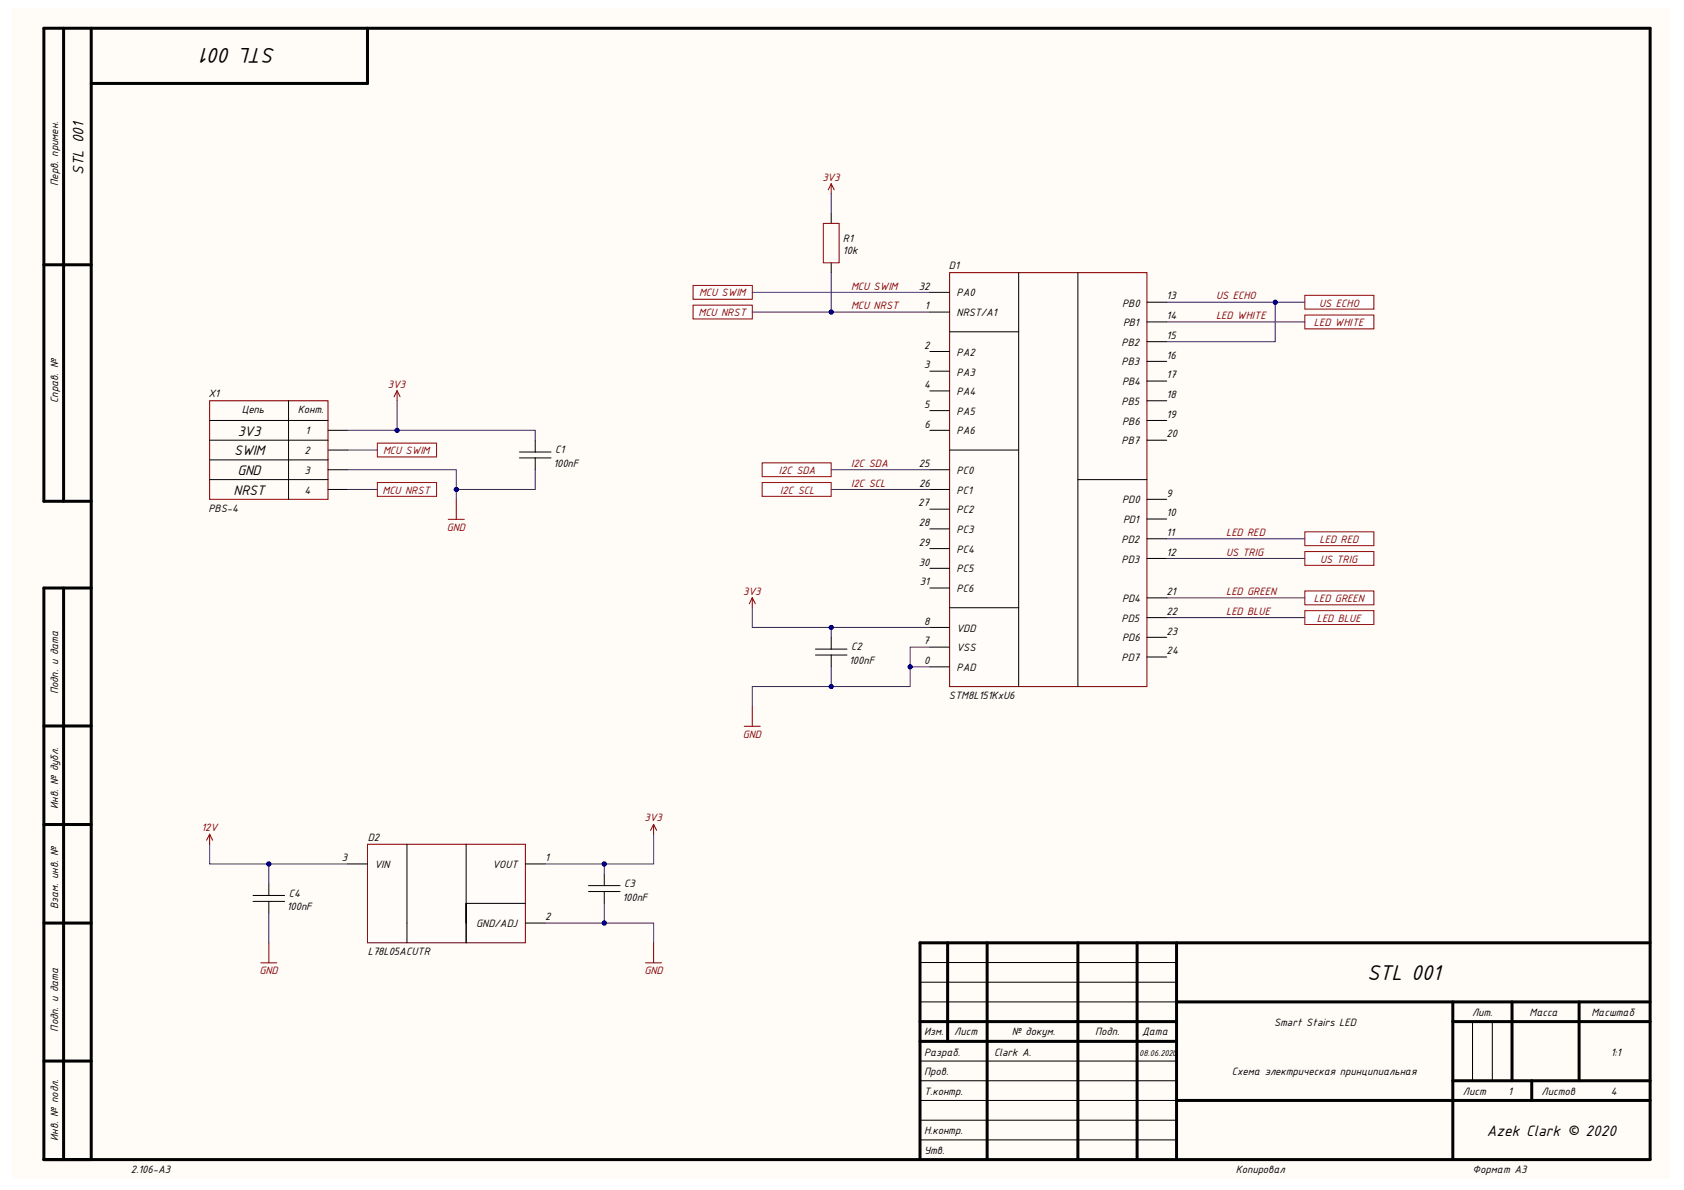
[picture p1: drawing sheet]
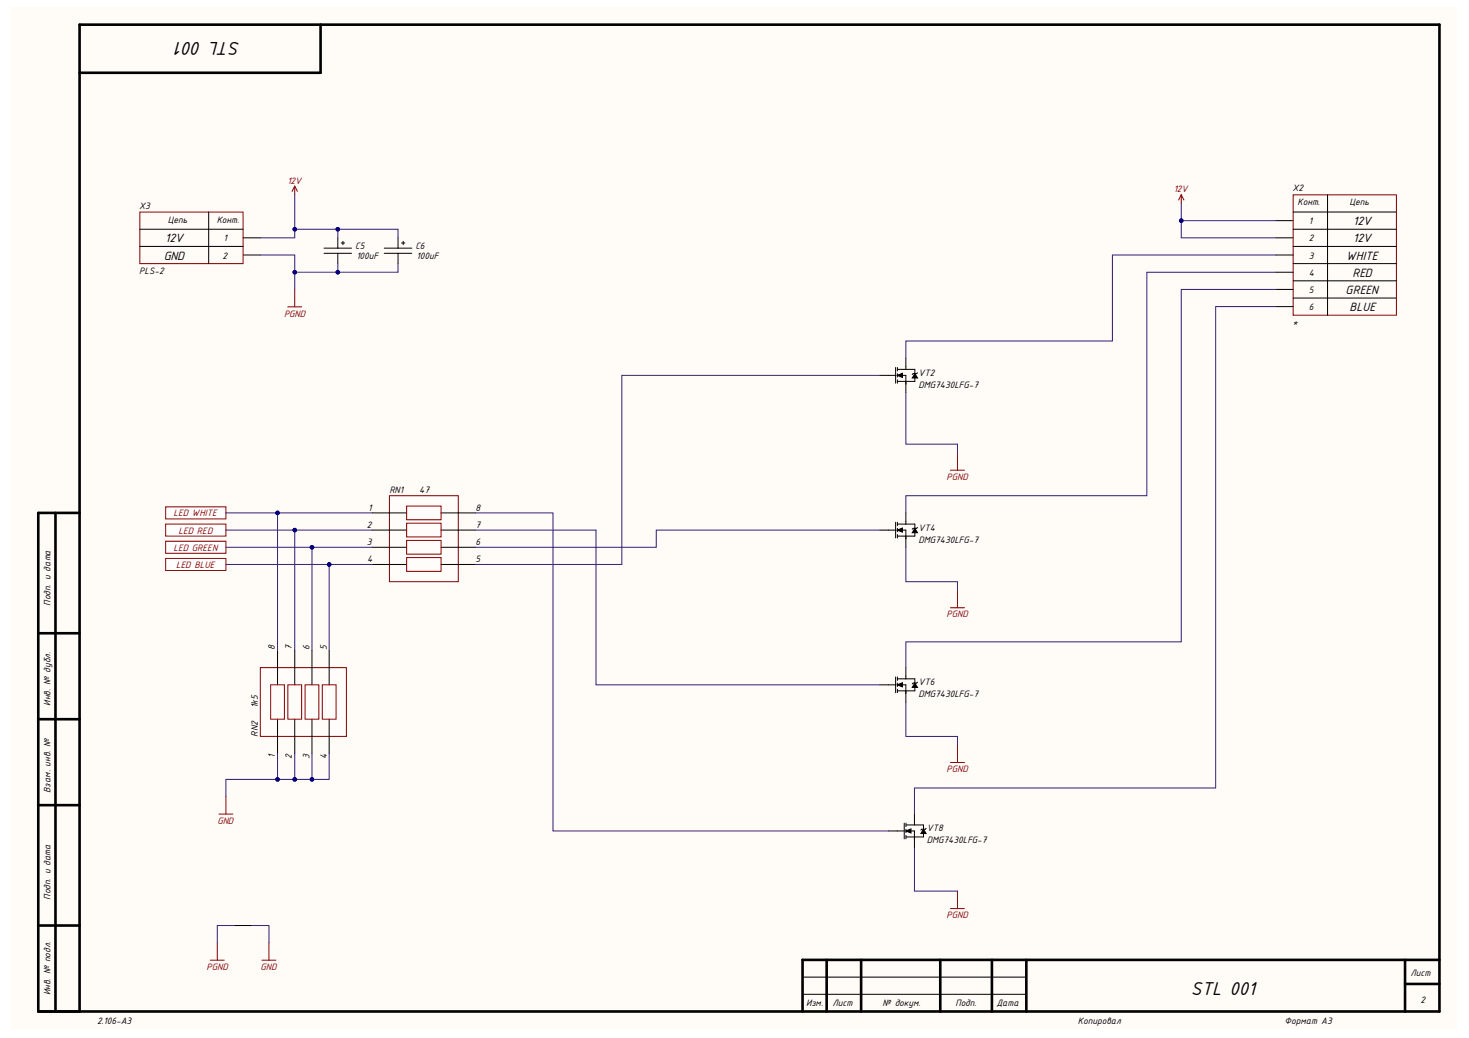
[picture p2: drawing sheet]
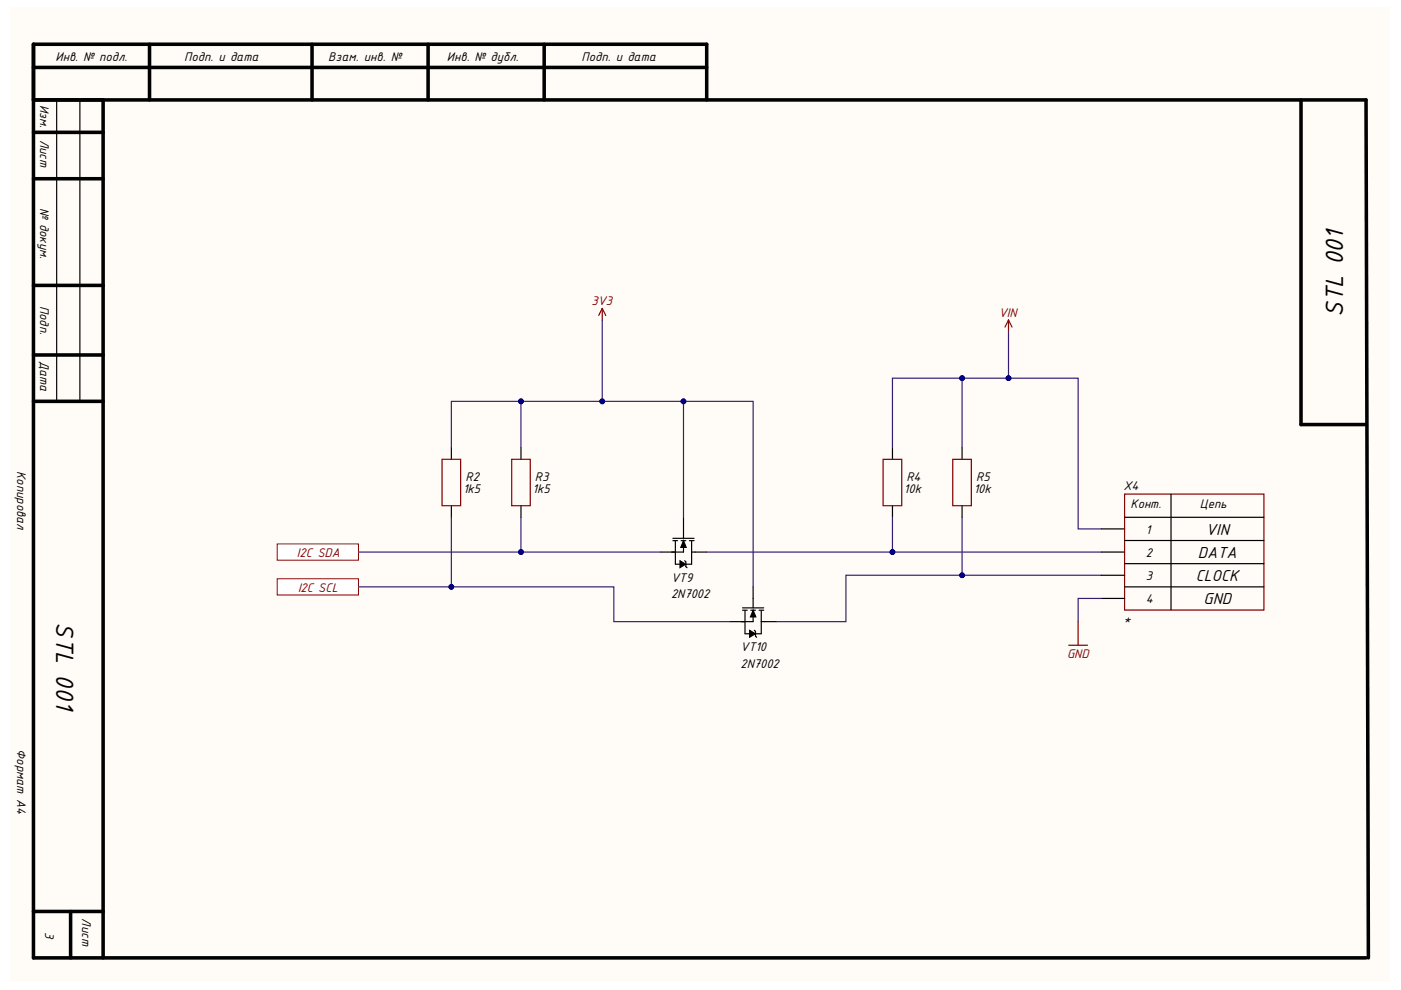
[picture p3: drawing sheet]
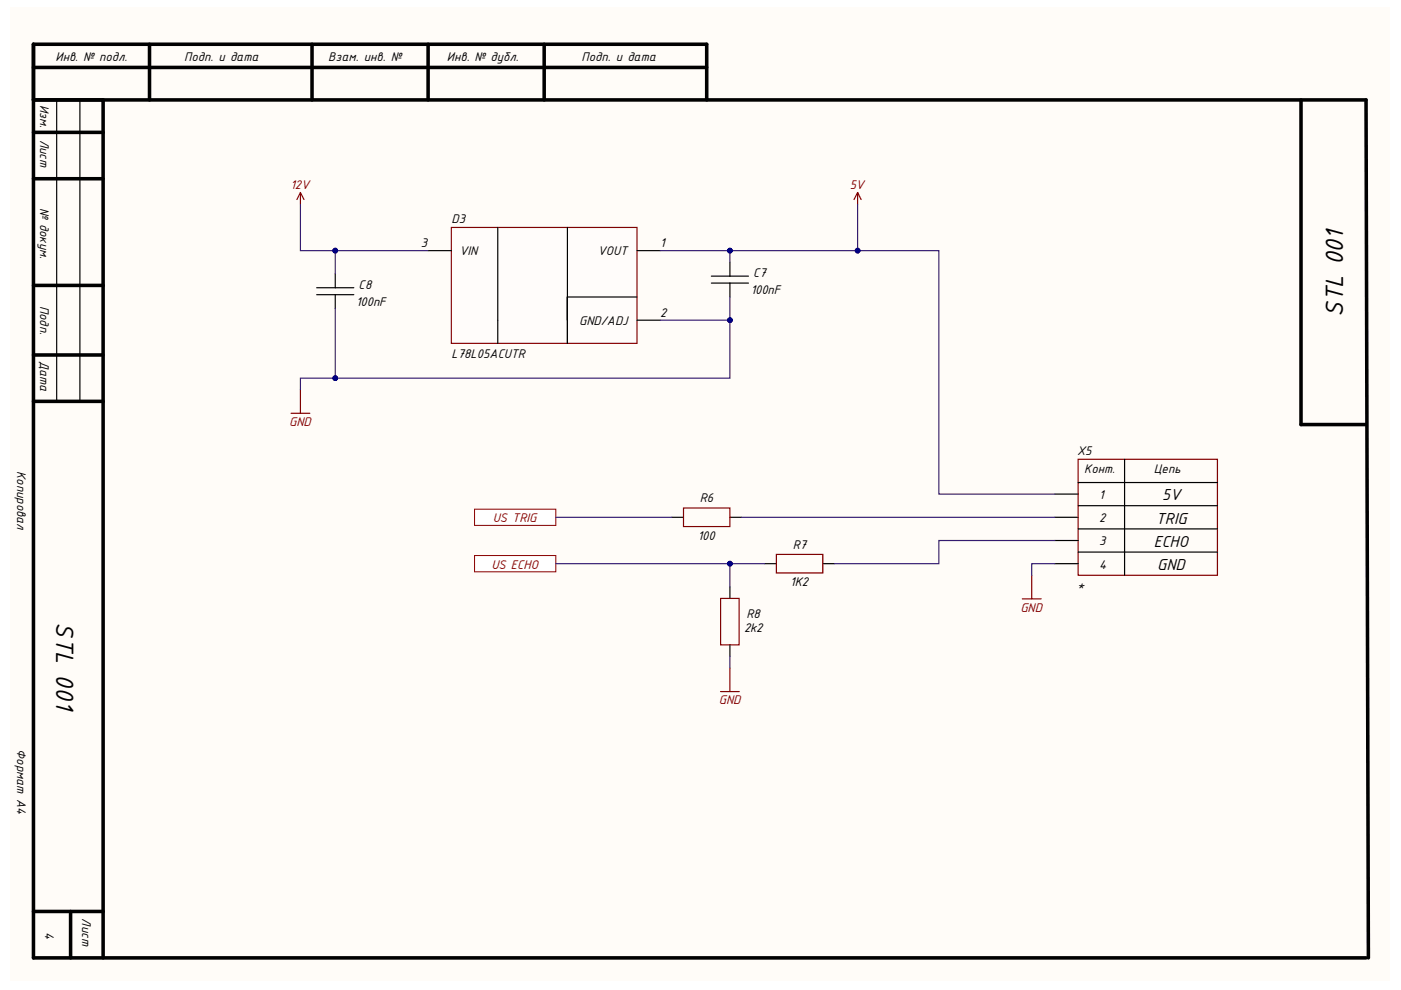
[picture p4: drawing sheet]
# Altium project PCB_module.PrjPcb
ProjectAuthor: Clark A.; ProjectCompanyName: Azek Clark © 2020; ProjectNumber: STL; ProjectRevision: 001; ProjectTitle: Smart Stairs LED
4 sheets, 33 parts. Net scope: flat (ports and power ports of the same name join across sheets).
Board file: PCB.001.PcbDoc
Sheets:
  MCU.SchDoc
  Transistor.SchDoc
  I2C Conventor.SchDoc
  ultrasonic.SchDoc

## Sheet MCU.SchDoc: =ProjectTitle
size 420 x 297 mm; Author: Clark A.; CompanyName: Azek Clark © 2020; Address1: Address1; Address2: Address2; Address3: Address3; Address4: Address4; DocumentNumber: STL 001; SheetNumber: 1; SheetTotal: 4; Scale: 1:1; DocumentType: Схема электрическая принципиальная; FirstReferrence: STL

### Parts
C1  100nF  [CH0603C]
C2  100nF  [CH0603C]
C3  100nF  [CH0603C]
C4  100nF  [CH0603C]
D1  STM8L151KxU6  [32-UFQFPN]
D2  L78L05ACUTR  [SOT89_123]
R1  10k  [CH0603R]
X1  PBS-4  [CON: PBS-4]

### Ports
I2C SCL, I2C SDA, LED BLUE, LED GREEN, LED RED, LED WHITE, MCU NRST, MCU SWIM, US ECHO, US TRIG

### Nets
3V3: C1.2 C2.2 C3.2 D1.8(VDD) D2.1(VOUT) R1.2 X1.1
12V: C4.2 D2.3(VIN)
GND: C1.1 C2.1 C3.1 C4.1 D1.0(PAD) D1.7(VSS) D2.2(GND/ADJ) X1.3
I2C SCL: D1.26(PC1) ; port I2C SCL
I2C SDA: D1.25(PC0) ; port I2C SDA
LED BLUE: D1.22(PD5) ; port LED BLUE
LED GREEN: D1.21(PD4) ; port LED GREEN
LED RED: D1.11(PD2) ; port LED RED
LED WHITE: D1.14(PB1) ; port LED WHITE
MCU NRST: D1.1(NRST/A1) R1.1 X1.4 ; port MCU NRST
MCU SWIM: D1.32(PA0) X1.2 ; port MCU SWIM
US ECHO: D1.13(PB0) D1.15(PB2) ; port US ECHO
US TRIG: D1.12(PD3) ; port US TRIG

Not connected (* = marked no-connect by the designer): D1 2(PA2) 3(PA3) 4(PA4) 5(PA5) 6(PA6) 9(PD0) 10(PD1) 16(PB3) 17(PB4) 18(PB5) 19(PB6) 20(PB7) 23(PD6) 24(PD7) 27(PC2) 28(PC3) 29(PC4) 30(PC5) 31(PC6)

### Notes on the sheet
- 3V3
- SWIM
- GND
- NRST

## Sheet Transistor.SchDoc: =ProjectTitle
size 420 x 297 mm; Author: Clark A.; CompanyName: Azek Clark © 2020; Address1: Address1; Address2: Address2; Address3: Address3; Address4: Address4; DocumentNumber: STL 001; SheetNumber: 2; SheetTotal: 4; Scale: 1:1; DocumentType: Схема электрическая принципиальная; FirstReferrence: STL

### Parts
C5  100uF  [D5C2H11]
C6  100uF  [D5C2H11]
RN1  47  [CH0603Rx4 (1206)]
RN2  1k5  [CH0603Rx4 (1206)]
VT2  DMG7430LFG-7  [TRANS: PowerDI®3333-8]
VT4  DMG7430LFG-7  [TRANS: PowerDI®3333-8]
VT6  DMG7430LFG-7  [TRANS: PowerDI®3333-8]
VT8  DMG7430LFG-7  [TRANS: PowerDI®3333-8]
W1  Net Tie  [CON: Net Tie]  (value not drawn)  (net tie, no BOM)
X2  *  [CON: PLS-6]
X3  PLS-2  [CON: PLS-2]

### Ports
LED BLUE, LED GREEN, LED RED, LED WHITE

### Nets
12V: C5.1 C6.1 X2.1 X2.2 X3.1
GND: RN2.1 RN2.2 RN2.3 RN2.4 W1.2
PGND: C5.2 C6.2 VT2.3(S) VT4.3(S) VT6.3(S) VT8.3(S) W1.1 X3.2
LED BLUE: RN1.4 RN2.5 ; port LED BLUE
LED GREEN: RN1.3 RN2.6 ; port LED GREEN
LED RED: RN1.2 RN2.7 ; port LED RED
LED WHITE: RN1.1 RN2.8 ; port LED WHITE
NetRN1_5: RN1.5 VT2.1(G)
NetRN1_6: RN1.6 VT4.1(G)
NetRN1_7: RN1.7 VT6.1(G)
NetRN1_8: RN1.8 VT8.1(G)
NetVT2_2: VT2.2(D) X2.3
NetVT4_2: VT4.2(D) X2.4
NetVT6_2: VT6.2(D) X2.5
NetVT8_2: VT8.2(D) X2.6

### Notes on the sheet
- 12V
- GND
- WHITE
- RED
- GREEN
- BLUE

## Sheet I2C Conventor.SchDoc: =ProjectTitle
size 297 x 209 mm; Author: Clark A.; CompanyName: Azek Clark © 2020; Address1: Address1; Address2: Address2; Address3: Address3; Address4: Address4; DocumentNumber: STL 001; SheetNumber: 3; SheetTotal: 4; Scale: 1:1; DocumentType: Схема электрическая принципиальная; FirstReferrence: STL

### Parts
R2  1k5  [CH0603R]
R3  1k5  [CH0603R]
R4  10k  [CH0603R]
R5  10k  [CH0603R]
VT9  2N7002  [SOT23_123]
VT10  2N7002  [SOT23_123]
X4  *  [CON: PLS-4]

### Ports
I2C SCL, I2C SDA

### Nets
3V3: R2.2 R3.2 VT9.1(G) VT10.1(G)
GND: X4.4
VIN: R4.2 R5.2 X4.1
I2C SCL: R2.1 VT10.3(S) ; port I2C SCL
I2C SDA: R3.1 VT9.3(S) ; port I2C SDA
NetR4_1: R4.1 VT9.2(D) X4.2
NetR5_1: R5.1 VT10.2(D) X4.3

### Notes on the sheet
- VIN
- DATA
- CLOCK
- GND

## Sheet ultrasonic.SchDoc: =ProjectTitle
size 297 x 209 mm; Author: Clark A.; CompanyName: Azek Clark © 2020; Address1: Address1; Address2: Address2; Address3: Address3; Address4: Address4; DocumentNumber: STL 001; SheetNumber: 4; SheetTotal: 4; Scale: 1:1; DocumentType: Схема электрическая принципиальная; FirstReferrence: STL

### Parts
C7  100nF  [CH0603C]
C8  100nF  [CH0603C]
D3  L78L05ACUTR  [SOT89_123]
R6  100  [CH0603R]
R7  1K2  [CH0603R]
R8  2k2  [CH0603R]
X5  *  [CON: PBS-4]

### Ports
US ECHO, US TRIG

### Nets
5V: C7.2 D3.1(VOUT) X5.1
12V: C8.2 D3.3(VIN)
GND: C7.1 C8.1 D3.2(GND/ADJ) R8.1 X5.4
US ECHO: R7.1 R8.2 ; port US ECHO
US TRIG: R6.1 ; port US TRIG
NetR6_2: R6.2 X5.2
NetR7_2: R7.2 X5.3

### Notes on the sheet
- 5V
- TRIG
- ECHO
- GND

## Nets that join several sheets
3V3: MCU (7 pins), I2C Conventor (R2.2 R3.2 VT9.1 VT10.1)
12V: MCU (C4.2 D2.3), Transistor (5 pins), ultrasonic (C8.2 D3.3)
GND: MCU (8 pins), Transistor (5 pins), I2C Conventor (X4.4), ultrasonic (5 pins)
I2C SCL: MCU (D1.26), I2C Conventor (R2.1 VT10.3)
I2C SDA: MCU (D1.25), I2C Conventor (R3.1 VT9.3)
LED BLUE: MCU (D1.22), Transistor (RN1.4 RN2.5)
LED GREEN: MCU (D1.21), Transistor (RN1.3 RN2.6)
LED RED: MCU (D1.11), Transistor (RN1.2 RN2.7)
LED WHITE: MCU (D1.14), Transistor (RN1.1 RN2.8)
US ECHO: MCU (D1.13 D1.15), ultrasonic (R7.1 R8.2)
US TRIG: MCU (D1.12), ultrasonic (R6.1)
